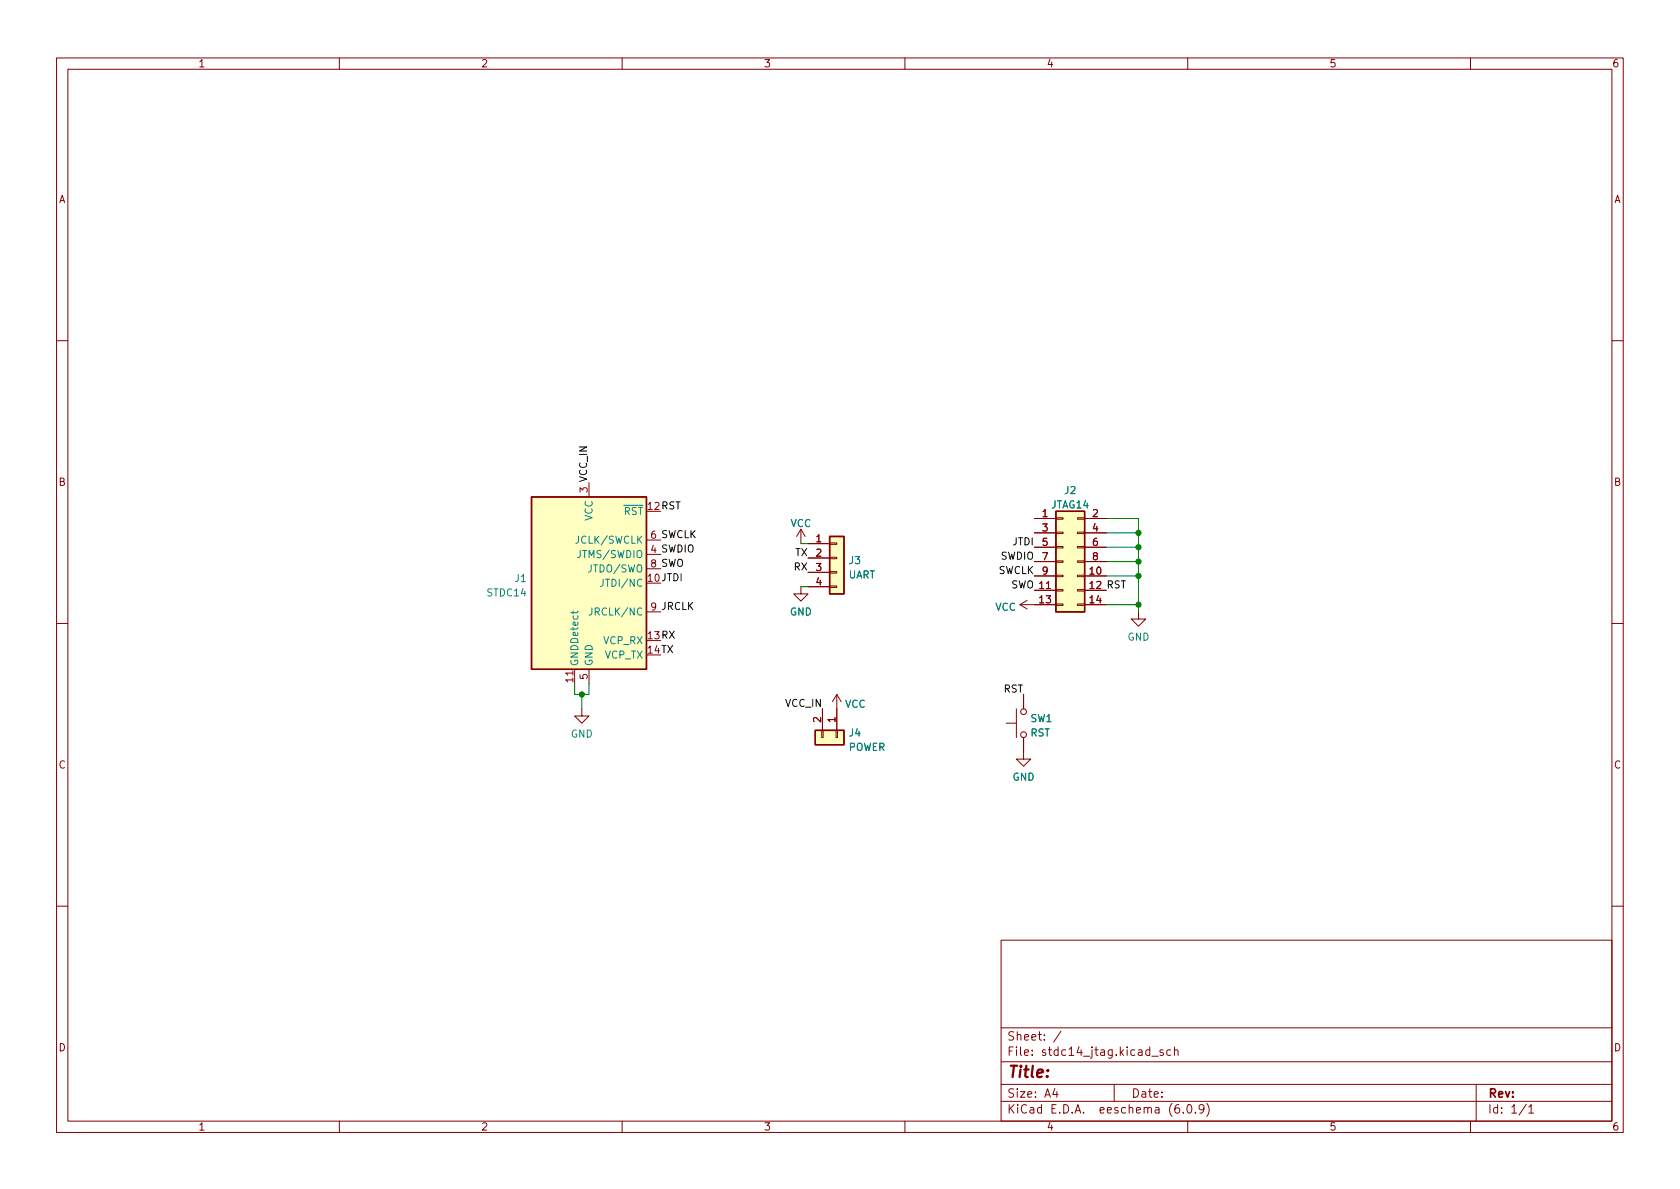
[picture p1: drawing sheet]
<svg xmlns="http://www.w3.org/2000/svg" width="297mm" height="210mm" viewBox="0 0 297 210" stroke-linecap="round" stroke-linejoin="round" font-family="sans-serif">
<g fill="none" stroke="#840000" stroke-width=".18">
<path d="M10 10.2h277v190.1h-277zM12 12.2h273v186.1h-273zM60 10.2v2M110 10.2v2M160 10.2v2M210 10.2v2M260 10.2v2M10 60.2h2M285 60.2h2M104.1 85.3v2.6M114.3 98h2.5M114.3 95.5h2.5"/>
<path d="M141.6 93.6l-.8 1.3M141.6 93.6v2.5M141.6 93.6l.8 1.3M142.9 96.1h3.8M142.9 98.7h3.8M146.7 98.5h1.3v.3h-1.3zM146.7 96h1.3v.3h-1.3zM182.9 91.7h3.8M182.9 94.2h3.8M182.9 96.8h3.8M182.9 99.3h3.8M186.7 99.2h1.3v.2h-1.3z"/>
<path d="M186.7 96.6h1.3v.3h-1.3zM186.7 94.1h1.3v.3h-1.3zM186.7 91.6h1.3v.2h-1.3zM190.5 99.2h1.3v.2h-1.3zM190.5 96.6h1.3v.3h-1.3zM190.5 94.1h1.3v.3h-1.3zM190.5 91.6h1.3v.2h-1.3zM191.8 91.7h3.8M191.8 94.2h3.8M191.8 96.8h3.8M191.8 99.3h3.8M10 110.2h2"/>
<path d="M101.6 118.4v2.5M104.1 118.4v2.5M114.3 100.6h2.5M114.3 108.2h2.5M141.6 103.8v1.2h1.3l-1.3 1.3-1.3-1.3h1.3M142.9 101.2h3.8M142.9 103.8h3.8M146.7 103.6h1.3v.3h-1.3zM146.7 101.1h1.3v.2h-1.3zM180.3 106.9h6.4M180.3 106.9l1.3 .8M181.6 106.2l-1.3 .7"/>
<path d="M182.9 101.8h3.8M182.9 104.4h3.8M186.7 106.8h1.3v.3h-1.3zM186.7 104.3h1.3v.2h-1.3zM186.7 101.7h1.3v.3h-1.3zM190.5 106.8h1.3v.3h-1.3zM190.5 104.3h1.3v.2h-1.3zM190.5 101.7h1.3v.3h-1.3zM191.8 101.8h3.8M191.8 104.4h3.8M191.8 106.9h3.8M201.3 108.2v1.3h1.3l-1.3 1.2-1.3-1.2h1.3"/>
<path d="M285 110.2h2M102.9 125.3v1.3h1.2l-1.2 1.3-1.3-1.3h1.3M145.3 129.2h.2v1.2h-.2zM145.4 125.3v3.9M147.8 129.2h.3v1.2h-.3zM148 122.8v6.4M148 122.8l-.8 1.3M148 122.8l.7 1.3M177.9 127.9h1.8M179.7 125.3v5.1M181 130.4v3.8h1.2l-1.2 1.3-1.3-1.3h1.3M181 122.8v2.5"/>
<path d="M10 160.2h2M177 166.3h108v32h-108zM285 160.2h2M60 198.3v2M110 198.3v2M160 198.3v2M177 194.8h108M177 191.8h108M177 187.8h108M177 181.8h108M186.5 192.5l-.4 1h1M186.9 193v1"/>
<path d="M187.6 182.4l-1.3 1.9M197 191.8v3M203.6 186.8h1.2M205.6 185.7l-.3-.1-.2 .2v.3l.5 .1v.4h-.5M207 185.7l-.4-.1-.3 .3v.4l.1 .3h.6M207.6 185.8l.3-.2 .3 .1 .1 .9M207.6 185.1v1.5M208.4 195.3a.59 .59 0 0 0-.7 .7v.5l.2 .3h.4l.2-.1 .1-.5-.2-.2-.4-.1-.3 .3M209.2 196.7v.1M210 198.3v2M210.1 195.4l.1-.1a.81 .81 0 0 1 .6 .7 .81 .81 0 0 1-.3 .8h-.1a.81 .81 0 0 1-.6-.6 .81 .81 0 0 1 .3-.8zM211.4 196.7v.1"/>
<path d="M212.9 196l-.3 .3-.5-.1-.1-.2 .1-.6 .5-.1 .2 .2a.99 .99 0 0 1-.4 1.3h-.3M213.4 195.1a1.72 1.72 0 0 1 0 2.3M260 198.3v2M261 191.8v6.5M269.9 195.3l-1.3 1.9M270.3 195.8l.4-.5v1.5M270.3 196.8h.9"/>
<circle cx="181" cy="125.9" r=".51"/>
<circle cx="181" cy="129.9" r=".51"/>
</g>
<g fill="#ffffc2" stroke="#ffffc2" stroke-width=".18">
<path d="M146.7 94.9h2.5v10.1h-2.5z"/>
<path d="M144.1 129.2h5.1v2.5h-5.1z"/>
<path d="M94 87.9h20.3v30.5h-20.3z"/>
<path d="M186.7 90.4h5.1v17.8h-5.1z"/>
</g>
<path d="M94 87.9h20.3v30.5h-20.3zM146.7 94.9h2.5v10.1h-2.5zM186.7 90.4h5.1v17.8h-5.1zM144.1 129.2h5.1v2.5h-5.1z" fill="none" stroke="#840000" stroke-width=".25"/>
<path d="M101.3 108v.5M102.2 108l-.2 .3h-1.1M104.6 107.5v.9a.41 .41 0 0 1-.4 .4M106.6 102.4v.9a.41 .41 0 0 1-.4 .4" fill="none" stroke="#008484" stroke-width=".18"/>
<path d="M141.6 96.1h1.3M195.6 91.7h5.7v16.5M195.6 96.8h5.7M195.6 94.2h5.7M195.6 99.3h5.7M141.6 103.8h1.3M195.6 106.9h5.7M195.6 101.8h5.7M101.6 120.9v1.9h2.5v-1.9M102.9 122.8v2.5" fill="none" stroke="#008400" stroke-width=".18"/>
<g fill="#008400" stroke="#008400" stroke-width=".18">
<circle cx="201.3" cy="99.3" r=".46"/>
<circle cx="201.3" cy="106.9" r=".46"/>
<circle cx="201.3" cy="94.2" r=".46"/>
<circle cx="201.3" cy="96.8" r=".46"/>
<circle cx="102.9" cy="122.8" r=".46"/>
<circle cx="201.3" cy="101.8" r=".46"/>
</g>
<text font-size="2.8" fill="#840000" x="178" y="190.6">Title:</text>
<g font-size="2.1" fill="#840000">
<text x="178" y="184">Sheet: /</text>
<text x="178" y="186.7">File: stdc14_jtag.kicad_sch</text>
<text x="178" y="196.9">KiCad E.D.A. eeschema (6.0.9)</text>
<text x="178" y="194.1">Size: A4</text>
<text x="200" y="194.1">Date:</text>
<text x="263" y="194.1">Rev:</text>
<text x="263" y="196.9">Id: 1/1</text>
</g>
<g font-size="1.8" fill="#840000">
<text x="35" y="11.9">1</text>
<text x="85" y="11.9">2</text>
<text x="135" y="11.9">3</text>
<text x="185" y="11.9">4</text>
<text x="235" y="11.9">5</text>
<text x="285" y="11.9">6</text>
<text x="10.3" y="35.9">A</text>
<text x="285.3" y="35.9">A</text>
<text x="10.3" y="85.9">B</text>
<text x="285.3" y="85.9">B</text>
<text x="144.3" y="95.9">1</text>
<text x="184.3" y="91.4">1</text>
<text x="184.3" y="94">3</text>
<text x="193.2" y="91.4">2</text>
<text x="193.2" y="94">4</text>
<text x="144.3" y="98.4">2</text>
<text x="144.3" y="101">3</text>
<text x="184.3" y="96.5">5</text>
<text x="184.3" y="99.1">7</text>
<text x="184.3" y="101.6">9</text>
<text x="192.7" y="101.6">10</text>
<text x="193.2" y="96.5">6</text>
<text x="193.2" y="99.1">8</text>
<text x="144.3" y="103.5">4</text>
<text x="183.8" y="106.7">13</text>
<text x="183.8" y="104.1">11</text>
<text x="192.7" y="106.7">14</text>
<text x="192.7" y="104.1">12</text>
<text x="101.3" y="120.6" transform="rotate(-90 101.3 120.6)">11</text>
<text x="103.9" y="120.1" transform="rotate(-90 103.9 120.1)">5</text>
<text x="145.2" y="127.7" transform="rotate(-90 145.2 127.7)">2</text>
<text x="147.7" y="127.7" transform="rotate(-90 147.7 127.7)">1</text>
<text x="10.3" y="135.9">C</text>
<text x="285.3" y="135.9">C</text>
<text x="10.3" y="185.9">D</text>
<text x="285.3" y="185.9">D</text>
<text x="35" y="199.9">1</text>
<text x="85" y="199.9">2</text>
<text x="135" y="199.9">3</text>
<text x="185" y="199.9">4</text>
<text x="235" y="199.9">5</text>
<text x="285" y="199.9">6</text>
</g>
<g font-size="1.8">
<text x="103.9" y="87.1" transform="rotate(-90 103.9 87.1)">3 VCC_IN</text>
<text x="114.6" y="90.2">12RST</text>
<text x="115.1" y="95.2">6 SWCLK</text>
<text x="115.1" y="97.8">4 SWDIO</text>
<text x="115.1" y="100.3">8 SWO</text>
<text x="140.4" y="100.9">RX</text>
<text x="140.6" y="98.3">TX</text>
<text x="176.4" y="101.5">SWCLK</text>
<text x="176.9" y="99">SWDIO</text>
<text x="179" y="96.4">JTDI</text>
<text x="114.6" y="102.9">10JTDI</text>
<text x="115.1" y="107.9">9 JRCLK</text>
<text x="178.7" y="104">SWO 11</text>
<text x="192.7" y="104.1">12 RST</text>
<text x="114.6" y="113">13RX</text>
<text x="114.6" y="115.6">14TX</text>
<text x="138.9" y="125">VCC_IN</text>
<text x="177.4" y="122.5">RST</text>
</g>
<g font-size="1.8" fill="#008484">
<text x="185.9" y="89.9">JTAG14</text>
<text x="188.2" y="87.4">J2</text>
<text x="104.8" y="92.1" transform="rotate(-90 104.8 92.1)">VCC</text>
<text x="108.9" y="91.1">~{RST}</text>
<text x="139.7" y="93.2">VCC</text>
<text x="102.2" y="96.1">JCLK/SWCLK</text>
<text x="102.6" y="98.7">JTMS/SWDIO</text>
<text x="104.4" y="101.2">JTDO/SWO</text>
<text x="150.2" y="99.7">J3</text>
<text x="86.2" y="105.5">STDC14</text>
<text x="91.1" y="102.9">J1</text>
<text x="106.9" y="103.8">JTDI/NC</text>
<text x="149.9" y="102.3">UART</text>
<text x="175.9" y="108">VCC</text>
<text x="104.9" y="108.8">JRCLK/NC</text>
<text x="106.7" y="113.9">VCP_RX</text>
<text x="139.6" y="108.8">GND</text>
<text x="199.3" y="113.3">GND</text>
<text x="102.2" y="117.9" transform="rotate(-90 102.2 117.9)">GNDDetect</text>
<text x="104.8" y="117.9" transform="rotate(-90 104.8 117.9)">GND</text>
<text x="106.9" y="116.5">VCP_TX</text>
<text x="149.4" y="125.1">VCC</text>
<text x="100.9" y="130.4">GND</text>
<text x="150.2" y="130.2">J4</text>
<text x="182.2" y="130.2">RST</text>
<text x="182.2" y="127.7">SW1</text>
<text x="150" y="132.8">POWER</text>
<text x="179" y="138">GND</text>
</g>
</svg>
